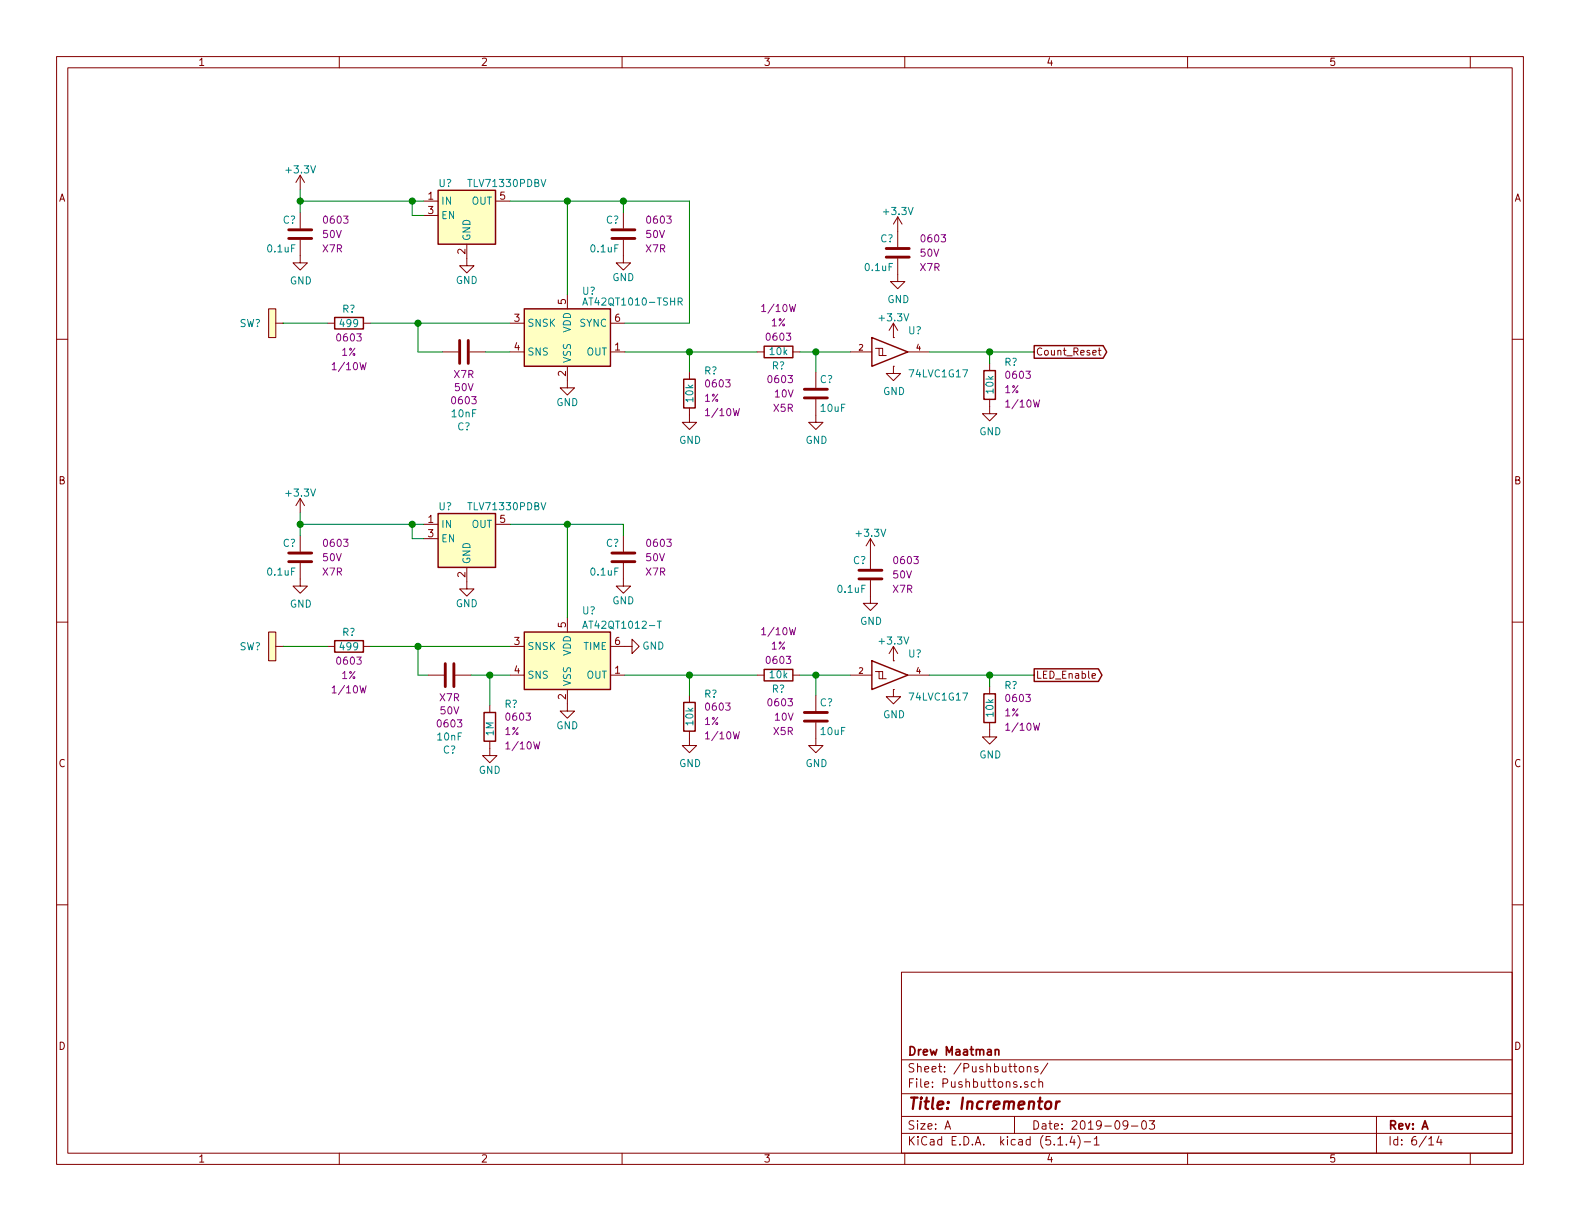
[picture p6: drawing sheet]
EESchema Schematic File Version 4
LIBS:Ultimate_Counter-cache
EELAYER 30 0
EELAYER END
$Descr A 11000 8500
encoding utf-8
Sheet 6 14
Title "Incrementor"
Date "2019-09-03"
Rev "A"
Comp "Drew Maatman"
Comment1 ""
Comment2 ""
Comment3 ""
Comment4 ""
$EndDescr
Text GLabel 7200 2450 2    50   Output ~ 0
Count_Reset
$Comp
L Sensor_Touch:AT42QT1010-TSHR U?
U 1 1
P 3950 2350
F 0 "U?" H 3850 2675 50  0000 R CNN
F 1 "AT42QT1010-TSHR" H 3850 2600 50  0000 R CNN
F 2 "TO_SOT_Packages_SMD:SOT-23-6" H 4000 2100 50  0001 L CNN
F 3 "http://ww1.microchip.com/downloads/en/DeviceDoc/Atmel-9541-AT42-QTouch-BSW-AT42QT1010_Datasheet.pdf" H 4220 2900 50  0001 C CNN
F 4 "AT42QT1010-TSHRCT-ND" H 3950 2350 50  0001 C CNN "Digi-Key PN"
	1    3950 2350
	-1   0    0    -1  
$EndComp
$Comp
L power:GND #PWR?
U 1 1
P 3950 2650
F 0 "#PWR?" H 3950 2400 50  0001 C CNN
F 1 "GND" H 3950 2500 50  0000 C CNN
F 2 "" H 3950 2650 50  0001 C CNN
F 3 "" H 3950 2650 50  0001 C CNN
	1    3950 2650
	-1   0    0    -1  
$EndComp
$Comp
L Custom_Library:C_Custom C?
U 1 1
P 3230 2450
AR Path="/5C1D5CD8/5DF399B0" Ref="C?"  Part="1" 
AR Path="/5C1D5CCA/5DF399B0" Ref="C?"  Part="1" 
AR Path="/5C1E3A0B/5DF399B0" Ref="C?"  Part="1" 
AR Path="/5C26E09A/5DF399B0" Ref="C?"  Part="1" 
AR Path="/5D739492/5DF399B0" Ref="C?"  Part="1" 
F 0 "C?" V 2706 2450 50  0000 C CNN
F 1 "10nF" V 2797 2450 50  0000 C CNN
F 2 "Capacitors_SMD:C_0603" H 3268 2300 50  0001 C CNN
F 3 "" H 3255 2550 50  0001 C CNN
F 4 "1276-1921-1-ND" H -1560 230 50  0001 C CNN "Digi-Key PN"
F 5 "0603" V 2888 2450 50  0000 C CNN "display_footprint"
F 6 "50V" V 2979 2450 50  0000 C CNN "Voltage"
F 7 "X7R" V 3070 2450 50  0000 C CNN "Dielectric"
	1    3230 2450
	0    1    -1   0   
$EndComp
Wire Wire Line
	3380 2450 3550 2450
$Comp
L Custom_Library:R_Custom R?
U 1 1
P 2430 2250
AR Path="/5C3165D8/5DF399BB" Ref="R?"  Part="1" 
AR Path="/5C26E09A/5DF399BB" Ref="R?"  Part="1" 
AR Path="/5D739492/5DF399BB" Ref="R?"  Part="1" 
F 0 "R?" V 2330 2250 50  0000 C CNN
F 1 "499" V 2430 2250 50  0000 C CNN
F 2 "Resistors_SMD:R_0603" H 2430 2250 50  0001 C CNN
F 3 "" H 2430 2250 50  0001 C CNN
F 4 "P499HCT-ND" H 2730 2650 60  0001 C CNN "Digi-Key PN"
F 5 "0603" V 2530 2250 50  0000 C CNN "display_footprint"
F 6 "1%" V 2630 2250 50  0000 C CNN "Tolerance"
F 7 "1/10W" V 2730 2250 50  0000 C CNN "Wattage"
	1    2430 2250
	0    -1   1    0   
$EndComp
Wire Wire Line
	2580 2250 2910 2250
Wire Wire Line
	3080 2450 2910 2450
Wire Wire Line
	2910 2450 2910 2250
Connection ~ 2910 2250
Wire Wire Line
	2910 2250 3550 2250
$Comp
L Custom_Library:Cap_Touch SW?
U 1 1
P 1970 2250
F 0 "SW?" V 1970 2400 50  0000 L CNN
F 1 "Cap_Touch" H 1970 2400 50  0001 C CNN
F 2 "Custom Footprints Library:Capacitive_Touch_Pad" H 1970 2250 60  0001 C CNN
F 3 "" H 1970 2250 60  0000 C CNN
	1    1970 2250
	0    -1   1    0   
$EndComp
Wire Wire Line
	1970 2250 2280 2250
$Comp
L Custom_Library:R_Custom R?
U 1 1
P 4800 2740
AR Path="/5D6B2673/5DF399D1" Ref="R?"  Part="1" 
AR Path="/5D784813/5DF399D1" Ref="R?"  Part="1" 
AR Path="/5D739492/5DF399D1" Ref="R?"  Part="1" 
F 0 "R?" H 4900 2900 50  0000 L CNN
F 1 "10k" V 4800 2670 50  0000 L CNN
F 2 "Resistors_SMD:R_0603" H 4800 2740 50  0001 C CNN
F 3 "" H 4800 2740 50  0001 C CNN
F 4 "0603" H 4900 2810 50  0000 L CNN "display_footprint"
F 5 "1%" H 4900 2710 50  0000 L CNN "Tolerance"
F 6 "1/10W" H 4900 2610 50  0000 L CNN "Wattage"
F 7 "RMCF0603FT10K0CT-ND" H 5100 3140 60  0001 C CNN "Digi-Key PN"
	1    4800 2740
	1    0    0    -1  
$EndComp
$Comp
L power:GND #PWR?
U 1 1
P 4800 2890
AR Path="/5D6B2673/5DF399D7" Ref="#PWR?"  Part="1" 
AR Path="/5D784813/5DF399D7" Ref="#PWR?"  Part="1" 
AR Path="/5D739492/5DF399D7" Ref="#PWR?"  Part="1" 
F 0 "#PWR?" H 4800 2640 50  0001 C CNN
F 1 "GND" H 4805 2717 50  0000 C CNN
F 2 "" H 4800 2890 50  0001 C CNN
F 3 "" H 4800 2890 50  0001 C CNN
	1    4800 2890
	1    0    0    -1  
$EndComp
Wire Wire Line
	4800 2590 4800 2450
Wire Wire Line
	4800 2450 4350 2450
$Comp
L Custom_Library:R_Custom R?
U 1 1
P 5420 2450
AR Path="/5C3165D8/5DF399E2" Ref="R?"  Part="1" 
AR Path="/5C26E09A/5DF399E2" Ref="R?"  Part="1" 
AR Path="/5D739492/5DF399E2" Ref="R?"  Part="1" 
F 0 "R?" V 5320 2450 50  0000 C CNN
F 1 "10k" V 5420 2450 50  0000 C CNN
F 2 "Resistors_SMD:R_0603" H 5420 2450 50  0001 C CNN
F 3 "" H 5420 2450 50  0001 C CNN
F 4 "0603" V 5520 2450 50  0000 C CNN "display_footprint"
F 5 "1%" V 5620 2450 50  0000 C CNN "Tolerance"
F 6 "1/10W" V 5720 2450 50  0000 C CNN "Wattage"
F 7 "RMCF0603FT10K0CT-ND" H 5420 2450 50  0001 C CNN "Digi-Key PN"
	1    5420 2450
	0    1    -1   0   
$EndComp
Wire Wire Line
	5270 2450 4800 2450
Connection ~ 4800 2450
$Comp
L Custom_Library:C_Custom C?
U 1 1
P 5680 2740
AR Path="/5C1D5CD8/5DF399EE" Ref="C?"  Part="1" 
AR Path="/5C1D5CCA/5DF399EE" Ref="C?"  Part="1" 
AR Path="/5C26E09A/5DF399EE" Ref="C?"  Part="1" 
AR Path="/5D739492/5DF399EE" Ref="C?"  Part="1" 
F 0 "C?" H 5705 2840 50  0000 L CNN
F 1 "10uF" H 5705 2640 50  0000 L CNN
F 2 "Capacitors_SMD:C_0603" H 5718 2590 50  0001 C CNN
F 3 "" H 5705 2840 50  0001 C CNN
F 4 "490-14372-1-ND" H 6105 3240 60  0001 C CNN "Digi-Key PN"
F 5 "0603" H 5530 2840 50  0000 R CNN "display_footprint"
F 6 "10V" H 5530 2740 50  0000 R CNN "Voltage"
F 7 "X5R" H 5530 2640 50  0000 R CNN "Dielectric"
	1    5680 2740
	1    0    0    -1  
$EndComp
$Comp
L power:GND #PWR?
U 1 1
P 5680 2890
AR Path="/5D6B2673/5DF399F4" Ref="#PWR?"  Part="1" 
AR Path="/5D784813/5DF399F4" Ref="#PWR?"  Part="1" 
AR Path="/5D739492/5DF399F4" Ref="#PWR?"  Part="1" 
F 0 "#PWR?" H 5680 2640 50  0001 C CNN
F 1 "GND" H 5685 2717 50  0000 C CNN
F 2 "" H 5680 2890 50  0001 C CNN
F 3 "" H 5680 2890 50  0001 C CNN
	1    5680 2890
	1    0    0    -1  
$EndComp
Wire Wire Line
	5680 2590 5680 2450
Wire Wire Line
	5680 2450 5570 2450
Wire Wire Line
	5920 2450 5680 2450
Connection ~ 5680 2450
$Comp
L power:GND #PWR?
U 1 1
P 6220 2550
AR Path="/5D6B2673/5DF399FE" Ref="#PWR?"  Part="1" 
AR Path="/5D784813/5DF399FE" Ref="#PWR?"  Part="1" 
AR Path="/5D739492/5DF399FE" Ref="#PWR?"  Part="1" 
F 0 "#PWR?" H 6220 2300 50  0001 C CNN
F 1 "GND" H 6225 2377 50  0000 C CNN
F 2 "" H 6220 2550 50  0001 C CNN
F 3 "" H 6220 2550 50  0001 C CNN
	1    6220 2550
	1    0    0    -1  
$EndComp
$Comp
L power:+3.3V #PWR?
U 1 1
P 6220 2350
F 0 "#PWR?" H 6220 2200 50  0001 C CNN
F 1 "+3.3V" H 6220 2490 50  0000 C CNN
F 2 "" H 6220 2350 50  0001 C CNN
F 3 "" H 6220 2350 50  0001 C CNN
	1    6220 2350
	1    0    0    -1  
$EndComp
$Comp
L Custom_Library:74LVC1G17_Power U?
U 1 1
P 6220 2450
F 0 "U?" H 6320 2600 50  0000 L CNN
F 1 "74LVC1G17" H 6320 2300 50  0000 L CNN
F 2 "TO_SOT_Packages_SMD:SOT-353_SC-70-5" H 6220 2450 50  0001 C CNN
F 3 "http://www.ti.com/lit/sg/scyt129e/scyt129e.pdf" H 6320 2600 50  0001 C CNN
F 4 "296-11934-1-ND" H 6220 2450 50  0001 C CNN "Digi-Key PN"
	1    6220 2450
	1    0    0    -1  
$EndComp
$Comp
L Custom_Library:C_Custom C?
U 1 1
P 6250 1760
AR Path="/5C1D5CD8/5DF39A15" Ref="C?"  Part="1" 
AR Path="/5C1D5CCA/5DF39A15" Ref="C?"  Part="1" 
AR Path="/5C26E09A/5DF39A15" Ref="C?"  Part="1" 
AR Path="/5D739492/5DF39A15" Ref="C?"  Part="1" 
F 0 "C?" H 6275 1860 50  0000 L CNN
F 1 "0.1uF" H 6275 1660 50  0000 L CNN
F 2 "Capacitors_SMD:C_0603" H 6288 1610 50  0001 C CNN
F 3 "" H 6275 1860 50  0001 C CNN
F 4 "311-1344-1-ND" H 6675 2260 60  0001 C CNN "Digi-Key PN"
F 5 "0603" H 6100 1860 50  0000 R CNN "display_footprint"
F 6 "50V" H 6100 1760 50  0000 R CNN "Voltage"
F 7 "X7R" H 6100 1660 50  0000 R CNN "Dielectric"
	1    6250 1760
	-1   0    0    -1  
$EndComp
$Comp
L power:GND #PWR?
U 1 1
P 6250 1910
AR Path="/5D6B2673/5DF39A1B" Ref="#PWR?"  Part="1" 
AR Path="/5D784813/5DF39A1B" Ref="#PWR?"  Part="1" 
AR Path="/5D739492/5DF39A1B" Ref="#PWR?"  Part="1" 
F 0 "#PWR?" H 6250 1660 50  0001 C CNN
F 1 "GND" H 6255 1737 50  0000 C CNN
F 2 "" H 6250 1910 50  0001 C CNN
F 3 "" H 6250 1910 50  0001 C CNN
	1    6250 1910
	1    0    0    -1  
$EndComp
$Comp
L power:+3.3V #PWR?
U 1 1
P 6250 1610
F 0 "#PWR?" H 6250 1460 50  0001 C CNN
F 1 "+3.3V" H 6250 1750 50  0000 C CNN
F 2 "" H 6250 1610 50  0001 C CNN
F 3 "" H 6250 1610 50  0001 C CNN
	1    6250 1610
	1    0    0    -1  
$EndComp
$Comp
L Regulator_Linear:TLV71330PDBV U?
U 1 1
P 3250 1500
F 0 "U?" H 3100 1725 50  0000 C CNN
F 1 "TLV71330PDBV" H 3250 1725 50  0000 L CNN
F 2 "Package_TO_SOT_SMD:SOT-23-5" H 3250 1800 50  0001 C CIN
F 3 "http://www.ti.com/lit/ds/symlink/tlv713p.pdf" H 3250 1500 50  0001 C CNN
F 4 "296-40658-1-ND" H 3250 1500 50  0001 C CNN "Digi-Key PN"
	1    3250 1500
	1    0    0    -1  
$EndComp
$Comp
L power:GND #PWR?
U 1 1
P 3250 1800
F 0 "#PWR?" H 3250 1550 50  0001 C CNN
F 1 "GND" H 3250 1650 50  0000 C CNN
F 2 "" H 3250 1800 50  0001 C CNN
F 3 "" H 3250 1800 50  0001 C CNN
	1    3250 1800
	1    0    0    -1  
$EndComp
Wire Wire Line
	3550 1400 3950 1400
$Comp
L Custom_Library:C_Custom C?
U 1 1
P 4340 1630
AR Path="/5C1D5CD8/5DF39A38" Ref="C?"  Part="1" 
AR Path="/5C1D5CCA/5DF39A38" Ref="C?"  Part="1" 
AR Path="/5C26E09A/5DF39A38" Ref="C?"  Part="1" 
AR Path="/5D739492/5DF39A38" Ref="C?"  Part="1" 
F 0 "C?" H 4365 1730 50  0000 L CNN
F 1 "0.1uF" H 4365 1530 50  0000 L CNN
F 2 "Capacitors_SMD:C_0603" H 4378 1480 50  0001 C CNN
F 3 "" H 4365 1730 50  0001 C CNN
F 4 "311-1344-1-ND" H 4765 2130 60  0001 C CNN "Digi-Key PN"
F 5 "0603" H 4190 1730 50  0000 R CNN "display_footprint"
F 6 "50V" H 4190 1630 50  0000 R CNN "Voltage"
F 7 "X7R" H 4190 1530 50  0000 R CNN "Dielectric"
	1    4340 1630
	-1   0    0    -1  
$EndComp
Connection ~ 3950 1400
Wire Wire Line
	4350 2250 4800 2250
Wire Wire Line
	4800 1400 4340 1400
$Comp
L Custom_Library:C_Custom C?
U 1 1
P 2090 1630
AR Path="/5C1D5CD8/5DF39A45" Ref="C?"  Part="1" 
AR Path="/5C1D5CCA/5DF39A45" Ref="C?"  Part="1" 
AR Path="/5C26E09A/5DF39A45" Ref="C?"  Part="1" 
AR Path="/5D739492/5DF39A45" Ref="C?"  Part="1" 
F 0 "C?" H 2115 1730 50  0000 L CNN
F 1 "0.1uF" H 2115 1530 50  0000 L CNN
F 2 "Capacitors_SMD:C_0603" H 2128 1480 50  0001 C CNN
F 3 "" H 2115 1730 50  0001 C CNN
F 4 "311-1344-1-ND" H 2515 2130 60  0001 C CNN "Digi-Key PN"
F 5 "0603" H 1940 1730 50  0000 R CNN "display_footprint"
F 6 "50V" H 1940 1630 50  0000 R CNN "Voltage"
F 7 "X7R" H 1940 1530 50  0000 R CNN "Dielectric"
	1    2090 1630
	-1   0    0    -1  
$EndComp
Wire Wire Line
	2090 1480 2090 1400
$Comp
L power:GND #PWR?
U 1 1
P 2090 1780
AR Path="/5D6B2673/5DF39A4C" Ref="#PWR?"  Part="1" 
AR Path="/5D784813/5DF39A4C" Ref="#PWR?"  Part="1" 
AR Path="/5D739492/5DF39A4C" Ref="#PWR?"  Part="1" 
F 0 "#PWR?" H 2090 1530 50  0001 C CNN
F 1 "GND" H 2095 1607 50  0000 C CNN
F 2 "" H 2090 1780 50  0001 C CNN
F 3 "" H 2090 1780 50  0001 C CNN
	1    2090 1780
	1    0    0    -1  
$EndComp
Wire Wire Line
	2950 1400 2870 1400
Wire Wire Line
	2950 1500 2870 1500
Wire Wire Line
	2870 1500 2870 1400
Connection ~ 2870 1400
Wire Wire Line
	2870 1400 2090 1400
$Comp
L power:+3.3V #PWR?
U 1 1
P 2090 1320
F 0 "#PWR?" H 2090 1170 50  0001 C CNN
F 1 "+3.3V" H 2090 1460 50  0000 C CNN
F 2 "" H 2090 1320 50  0001 C CNN
F 3 "" H 2090 1320 50  0001 C CNN
	1    2090 1320
	1    0    0    -1  
$EndComp
Wire Wire Line
	2090 1320 2090 1400
Connection ~ 2090 1400
$Comp
L power:GND #PWR?
U 1 1
P 4340 1780
F 0 "#PWR?" H 4340 1530 50  0001 C CNN
F 1 "GND" H 4340 1630 50  0000 C CNN
F 2 "" H 4340 1780 50  0001 C CNN
F 3 "" H 4340 1780 50  0001 C CNN
	1    4340 1780
	1    0    0    -1  
$EndComp
Wire Wire Line
	3950 1400 3950 2050
Wire Wire Line
	4800 1400 4800 2250
Wire Wire Line
	4340 1480 4340 1400
Connection ~ 4340 1400
Wire Wire Line
	4340 1400 3950 1400
$Comp
L power:GND #PWR?
U 1 1
P 6890 2830
AR Path="/5D6B2673/5DEF1716" Ref="#PWR?"  Part="1" 
AR Path="/5D739492/5DEF1716" Ref="#PWR?"  Part="1" 
F 0 "#PWR?" H 6890 2580 50  0001 C CNN
F 1 "GND" H 6895 2657 50  0000 C CNN
F 2 "" H 6890 2830 50  0001 C CNN
F 3 "" H 6890 2830 50  0001 C CNN
	1    6890 2830
	1    0    0    -1  
$EndComp
$Comp
L Custom_Library:R_Custom R?
U 1 1
P 6890 2680
AR Path="/5D6B2673/5DEF1720" Ref="R?"  Part="1" 
AR Path="/5D739492/5DEF1720" Ref="R?"  Part="1" 
F 0 "R?" H 6990 2840 50  0000 L CNN
F 1 "10k" V 6890 2610 50  0000 L CNN
F 2 "Resistors_SMD:R_0603" H 6890 2680 50  0001 C CNN
F 3 "" H 6890 2680 50  0001 C CNN
F 4 "0603" H 6990 2750 50  0000 L CNN "display_footprint"
F 5 "1%" H 6990 2650 50  0000 L CNN "Tolerance"
F 6 "1/10W" H 6990 2550 50  0000 L CNN "Wattage"
F 7 "RMCF0603FT10K0CT-ND" H 7190 3080 60  0001 C CNN "Digi-Key PN"
	1    6890 2680
	1    0    0    -1  
$EndComp
Wire Wire Line
	6890 2530 6890 2450
Wire Wire Line
	6890 2450 6470 2450
Wire Wire Line
	6890 2450 7200 2450
Connection ~ 6890 2450
$Comp
L power:GND #PWR?
U 1 1
P 3950 4900
F 0 "#PWR?" H 3950 4650 50  0001 C CNN
F 1 "GND" H 3950 4750 50  0000 C CNN
F 2 "" H 3950 4900 50  0001 C CNN
F 3 "" H 3950 4900 50  0001 C CNN
	1    3950 4900
	-1   0    0    -1  
$EndComp
$Comp
L Custom_Library:C_Custom C?
U 1 1
P 3130 4700
AR Path="/5C1D5CD8/5E03B205" Ref="C?"  Part="1" 
AR Path="/5C1D5CCA/5E03B205" Ref="C?"  Part="1" 
AR Path="/5C1E3A0B/5E03B205" Ref="C?"  Part="1" 
AR Path="/5C26E09A/5E03B205" Ref="C?"  Part="1" 
AR Path="/5D739492/5E03B205" Ref="C?"  Part="1" 
F 0 "C?" V 2606 4700 50  0000 C CNN
F 1 "10nF" V 2697 4700 50  0000 C CNN
F 2 "Capacitors_SMD:C_0603" H 3168 4550 50  0001 C CNN
F 3 "" H 3155 4800 50  0001 C CNN
F 4 "1276-1921-1-ND" H -1660 2480 50  0001 C CNN "Digi-Key PN"
F 5 "0603" V 2788 4700 50  0000 C CNN "display_footprint"
F 6 "50V" V 2879 4700 50  0000 C CNN "Voltage"
F 7 "X7R" V 2970 4700 50  0000 C CNN "Dielectric"
	1    3130 4700
	0    1    -1   0   
$EndComp
Wire Wire Line
	3280 4700 3410 4700
$Comp
L Custom_Library:R_Custom R?
U 1 1
P 2430 4500
AR Path="/5C3165D8/5E03B214" Ref="R?"  Part="1" 
AR Path="/5C26E09A/5E03B214" Ref="R?"  Part="1" 
AR Path="/5D739492/5E03B214" Ref="R?"  Part="1" 
F 0 "R?" V 2330 4500 50  0000 C CNN
F 1 "499" V 2430 4500 50  0000 C CNN
F 2 "Resistors_SMD:R_0603" H 2430 4500 50  0001 C CNN
F 3 "" H 2430 4500 50  0001 C CNN
F 4 "P499HCT-ND" H 2730 4900 60  0001 C CNN "Digi-Key PN"
F 5 "0603" V 2530 4500 50  0000 C CNN "display_footprint"
F 6 "1%" V 2630 4500 50  0000 C CNN "Tolerance"
F 7 "1/10W" V 2730 4500 50  0000 C CNN "Wattage"
	1    2430 4500
	0    -1   1    0   
$EndComp
Wire Wire Line
	2580 4500 2910 4500
Wire Wire Line
	2980 4700 2910 4700
Wire Wire Line
	2910 4700 2910 4500
Connection ~ 2910 4500
Wire Wire Line
	2910 4500 3550 4500
$Comp
L Custom_Library:Cap_Touch SW?
U 1 1
P 1970 4500
F 0 "SW?" V 1970 4650 50  0000 L CNN
F 1 "Cap_Touch" H 1970 4650 50  0001 C CNN
F 2 "Custom Footprints Library:Capacitive_Touch_Pad" H 1970 4500 60  0001 C CNN
F 3 "" H 1970 4500 60  0000 C CNN
	1    1970 4500
	0    -1   1    0   
$EndComp
Wire Wire Line
	1970 4500 2280 4500
$Comp
L Regulator_Linear:TLV71330PDBV U?
U 1 1
P 3250 3750
F 0 "U?" H 3100 3975 50  0000 C CNN
F 1 "TLV71330PDBV" H 3250 3975 50  0000 L CNN
F 2 "Package_TO_SOT_SMD:SOT-23-5" H 3250 4050 50  0001 C CIN
F 3 "http://www.ti.com/lit/ds/symlink/tlv713p.pdf" H 3250 3750 50  0001 C CNN
F 4 "296-40658-1-ND" H 3250 3750 50  0001 C CNN "Digi-Key PN"
	1    3250 3750
	1    0    0    -1  
$EndComp
$Comp
L power:GND #PWR?
U 1 1
P 3250 4050
F 0 "#PWR?" H 3250 3800 50  0001 C CNN
F 1 "GND" H 3250 3900 50  0000 C CNN
F 2 "" H 3250 4050 50  0001 C CNN
F 3 "" H 3250 4050 50  0001 C CNN
	1    3250 4050
	1    0    0    -1  
$EndComp
Wire Wire Line
	3550 3650 3950 3650
$Comp
L Custom_Library:C_Custom C?
U 1 1
P 4340 3880
AR Path="/5C1D5CD8/5E03B2CF" Ref="C?"  Part="1" 
AR Path="/5C1D5CCA/5E03B2CF" Ref="C?"  Part="1" 
AR Path="/5C26E09A/5E03B2CF" Ref="C?"  Part="1" 
AR Path="/5D739492/5E03B2CF" Ref="C?"  Part="1" 
F 0 "C?" H 4365 3980 50  0000 L CNN
F 1 "0.1uF" H 4365 3780 50  0000 L CNN
F 2 "Capacitors_SMD:C_0603" H 4378 3730 50  0001 C CNN
F 3 "" H 4365 3980 50  0001 C CNN
F 4 "311-1344-1-ND" H 4765 4380 60  0001 C CNN "Digi-Key PN"
F 5 "0603" H 4190 3980 50  0000 R CNN "display_footprint"
F 6 "50V" H 4190 3880 50  0000 R CNN "Voltage"
F 7 "X7R" H 4190 3780 50  0000 R CNN "Dielectric"
	1    4340 3880
	-1   0    0    -1  
$EndComp
Connection ~ 3950 3650
$Comp
L Custom_Library:C_Custom C?
U 1 1
P 2090 3880
AR Path="/5C1D5CD8/5E03B2E0" Ref="C?"  Part="1" 
AR Path="/5C1D5CCA/5E03B2E0" Ref="C?"  Part="1" 
AR Path="/5C26E09A/5E03B2E0" Ref="C?"  Part="1" 
AR Path="/5D739492/5E03B2E0" Ref="C?"  Part="1" 
F 0 "C?" H 2115 3980 50  0000 L CNN
F 1 "0.1uF" H 2115 3780 50  0000 L CNN
F 2 "Capacitors_SMD:C_0603" H 2128 3730 50  0001 C CNN
F 3 "" H 2115 3980 50  0001 C CNN
F 4 "311-1344-1-ND" H 2515 4380 60  0001 C CNN "Digi-Key PN"
F 5 "0603" H 1940 3980 50  0000 R CNN "display_footprint"
F 6 "50V" H 1940 3880 50  0000 R CNN "Voltage"
F 7 "X7R" H 1940 3780 50  0000 R CNN "Dielectric"
	1    2090 3880
	-1   0    0    -1  
$EndComp
Wire Wire Line
	2090 3730 2090 3650
$Comp
L power:GND #PWR?
U 1 1
P 2090 4030
AR Path="/5D6B2673/5E03B2EB" Ref="#PWR?"  Part="1" 
AR Path="/5D784813/5E03B2EB" Ref="#PWR?"  Part="1" 
AR Path="/5D739492/5E03B2EB" Ref="#PWR?"  Part="1" 
F 0 "#PWR?" H 2090 3780 50  0001 C CNN
F 1 "GND" H 2095 3857 50  0000 C CNN
F 2 "" H 2090 4030 50  0001 C CNN
F 3 "" H 2090 4030 50  0001 C CNN
	1    2090 4030
	1    0    0    -1  
$EndComp
Wire Wire Line
	2950 3650 2870 3650
Wire Wire Line
	2950 3750 2870 3750
Wire Wire Line
	2870 3750 2870 3650
Connection ~ 2870 3650
Wire Wire Line
	2870 3650 2090 3650
$Comp
L power:+3.3V #PWR?
U 1 1
P 2090 3570
F 0 "#PWR?" H 2090 3420 50  0001 C CNN
F 1 "+3.3V" H 2090 3710 50  0000 C CNN
F 2 "" H 2090 3570 50  0001 C CNN
F 3 "" H 2090 3570 50  0001 C CNN
	1    2090 3570
	1    0    0    -1  
$EndComp
Wire Wire Line
	2090 3570 2090 3650
Connection ~ 2090 3650
$Comp
L power:GND #PWR?
U 1 1
P 4340 4030
F 0 "#PWR?" H 4340 3780 50  0001 C CNN
F 1 "GND" H 4340 3880 50  0000 C CNN
F 2 "" H 4340 4030 50  0001 C CNN
F 3 "" H 4340 4030 50  0001 C CNN
	1    4340 4030
	1    0    0    -1  
$EndComp
Wire Wire Line
	3950 3650 3950 4300
Wire Wire Line
	4340 3730 4340 3650
Wire Wire Line
	4340 3650 3950 3650
$Comp
L Sensor_Touch:AT42QT1012-T U?
U 1 1
P 3950 4600
F 0 "U?" H 3850 4950 50  0000 R CNN
F 1 "AT42QT1012-T" H 3850 4850 50  0000 R CNN
F 2 "Package_TO_SOT_SMD:SOT-23-6" H 3950 4600 50  0001 C CNN
F 3 "http://ww1.microchip.com/downloads/en/DeviceDoc/40001948A.pdf" H 3950 4600 50  0001 C CNN
	1    3950 4600
	-1   0    0    -1  
$EndComp
$Comp
L power:GND #PWR?
U 1 1
P 4350 4500
F 0 "#PWR?" H 4350 4250 50  0001 C CNN
F 1 "GND" V 4350 4380 50  0000 R CNN
F 2 "" H 4350 4500 50  0001 C CNN
F 3 "" H 4350 4500 50  0001 C CNN
	1    4350 4500
	0    -1   -1   0   
$EndComp
$Comp
L Custom_Library:R_Custom R?
U 1 1
P 3410 5060
AR Path="/5D6B2673/5E05452B" Ref="R?"  Part="1" 
AR Path="/5D784813/5E05452B" Ref="R?"  Part="1" 
AR Path="/5D739492/5E05452B" Ref="R?"  Part="1" 
F 0 "R?" H 3510 5220 50  0000 L CNN
F 1 "1M" V 3410 4990 50  0000 L CNN
F 2 "Resistors_SMD:R_0603" H 3410 5060 50  0001 C CNN
F 3 "" H 3410 5060 50  0001 C CNN
F 4 "0603" H 3510 5130 50  0000 L CNN "display_footprint"
F 5 "1%" H 3510 5030 50  0000 L CNN "Tolerance"
F 6 "1/10W" H 3510 4930 50  0000 L CNN "Wattage"
	1    3410 5060
	1    0    0    -1  
$EndComp
Wire Wire Line
	3410 4910 3410 4700
Connection ~ 3410 4700
Wire Wire Line
	3410 4700 3550 4700
$Comp
L power:GND #PWR?
U 1 1
P 3410 5210
F 0 "#PWR?" H 3410 4960 50  0001 C CNN
F 1 "GND" H 3410 5060 50  0000 C CNN
F 2 "" H 3410 5210 50  0001 C CNN
F 3 "" H 3410 5210 50  0001 C CNN
	1    3410 5210
	-1   0    0    -1  
$EndComp
$Comp
L Custom_Library:R_Custom R?
U 1 1
P 4800 4990
AR Path="/5D6B2673/5E05A961" Ref="R?"  Part="1" 
AR Path="/5D784813/5E05A961" Ref="R?"  Part="1" 
AR Path="/5D739492/5E05A961" Ref="R?"  Part="1" 
F 0 "R?" H 4900 5150 50  0000 L CNN
F 1 "10k" V 4800 4920 50  0000 L CNN
F 2 "Resistors_SMD:R_0603" H 4800 4990 50  0001 C CNN
F 3 "" H 4800 4990 50  0001 C CNN
F 4 "0603" H 4900 5060 50  0000 L CNN "display_footprint"
F 5 "1%" H 4900 4960 50  0000 L CNN "Tolerance"
F 6 "1/10W" H 4900 4860 50  0000 L CNN "Wattage"
F 7 "RMCF0603FT10K0CT-ND" H 5100 5390 60  0001 C CNN "Digi-Key PN"
	1    4800 4990
	1    0    0    -1  
$EndComp
$Comp
L power:GND #PWR?
U 1 1
P 4800 5140
AR Path="/5D6B2673/5E05A967" Ref="#PWR?"  Part="1" 
AR Path="/5D784813/5E05A967" Ref="#PWR?"  Part="1" 
AR Path="/5D739492/5E05A967" Ref="#PWR?"  Part="1" 
F 0 "#PWR?" H 4800 4890 50  0001 C CNN
F 1 "GND" H 4805 4967 50  0000 C CNN
F 2 "" H 4800 5140 50  0001 C CNN
F 3 "" H 4800 5140 50  0001 C CNN
	1    4800 5140
	1    0    0    -1  
$EndComp
Wire Wire Line
	4800 4840 4800 4700
Wire Wire Line
	4800 4700 4350 4700
$Comp
L Custom_Library:R_Custom R?
U 1 1
P 5420 4700
AR Path="/5C3165D8/5E05A973" Ref="R?"  Part="1" 
AR Path="/5C26E09A/5E05A973" Ref="R?"  Part="1" 
AR Path="/5D739492/5E05A973" Ref="R?"  Part="1" 
F 0 "R?" V 5320 4700 50  0000 C CNN
F 1 "10k" V 5420 4700 50  0000 C CNN
F 2 "Resistors_SMD:R_0603" H 5420 4700 50  0001 C CNN
F 3 "" H 5420 4700 50  0001 C CNN
F 4 "0603" V 5520 4700 50  0000 C CNN "display_footprint"
F 5 "1%" V 5620 4700 50  0000 C CNN "Tolerance"
F 6 "1/10W" V 5720 4700 50  0000 C CNN "Wattage"
F 7 "RMCF0603FT10K0CT-ND" H 5420 4700 50  0001 C CNN "Digi-Key PN"
	1    5420 4700
	0    1    -1   0   
$EndComp
Wire Wire Line
	5270 4700 4800 4700
Connection ~ 4800 4700
$Comp
L Custom_Library:C_Custom C?
U 1 1
P 5680 4990
AR Path="/5C1D5CD8/5E05A97F" Ref="C?"  Part="1" 
AR Path="/5C1D5CCA/5E05A97F" Ref="C?"  Part="1" 
AR Path="/5C26E09A/5E05A97F" Ref="C?"  Part="1" 
AR Path="/5D739492/5E05A97F" Ref="C?"  Part="1" 
F 0 "C?" H 5705 5090 50  0000 L CNN
F 1 "10uF" H 5705 4890 50  0000 L CNN
F 2 "Capacitors_SMD:C_0603" H 5718 4840 50  0001 C CNN
F 3 "" H 5705 5090 50  0001 C CNN
F 4 "490-14372-1-ND" H 6105 5490 60  0001 C CNN "Digi-Key PN"
F 5 "0603" H 5530 5090 50  0000 R CNN "display_footprint"
F 6 "10V" H 5530 4990 50  0000 R CNN "Voltage"
F 7 "X5R" H 5530 4890 50  0000 R CNN "Dielectric"
	1    5680 4990
	1    0    0    -1  
$EndComp
$Comp
L power:GND #PWR?
U 1 1
P 5680 5140
AR Path="/5D6B2673/5E05A985" Ref="#PWR?"  Part="1" 
AR Path="/5D784813/5E05A985" Ref="#PWR?"  Part="1" 
AR Path="/5D739492/5E05A985" Ref="#PWR?"  Part="1" 
F 0 "#PWR?" H 5680 4890 50  0001 C CNN
F 1 "GND" H 5685 4967 50  0000 C CNN
F 2 "" H 5680 5140 50  0001 C CNN
F 3 "" H 5680 5140 50  0001 C CNN
	1    5680 5140
	1    0    0    -1  
$EndComp
Wire Wire Line
	5680 4840 5680 4700
Wire Wire Line
	5680 4700 5570 4700
Wire Wire Line
	5920 4700 5680 4700
Connection ~ 5680 4700
$Comp
L power:GND #PWR?
U 1 1
P 6220 4800
AR Path="/5D6B2673/5E05A98F" Ref="#PWR?"  Part="1" 
AR Path="/5D784813/5E05A98F" Ref="#PWR?"  Part="1" 
AR Path="/5D739492/5E05A98F" Ref="#PWR?"  Part="1" 
F 0 "#PWR?" H 6220 4550 50  0001 C CNN
F 1 "GND" H 6225 4627 50  0000 C CNN
F 2 "" H 6220 4800 50  0001 C CNN
F 3 "" H 6220 4800 50  0001 C CNN
	1    6220 4800
	1    0    0    -1  
$EndComp
$Comp
L power:+3.3V #PWR?
U 1 1
P 6220 4600
F 0 "#PWR?" H 6220 4450 50  0001 C CNN
F 1 "+3.3V" H 6220 4740 50  0000 C CNN
F 2 "" H 6220 4600 50  0001 C CNN
F 3 "" H 6220 4600 50  0001 C CNN
	1    6220 4600
	1    0    0    -1  
$EndComp
$Comp
L Custom_Library:74LVC1G17_Power U?
U 1 1
P 6220 4700
F 0 "U?" H 6320 4850 50  0000 L CNN
F 1 "74LVC1G17" H 6320 4550 50  0000 L CNN
F 2 "TO_SOT_Packages_SMD:SOT-353_SC-70-5" H 6220 4700 50  0001 C CNN
F 3 "http://www.ti.com/lit/sg/scyt129e/scyt129e.pdf" H 6320 4850 50  0001 C CNN
F 4 "296-11934-1-ND" H 6220 4700 50  0001 C CNN "Digi-Key PN"
	1    6220 4700
	1    0    0    -1  
$EndComp
$Comp
L power:GND #PWR?
U 1 1
P 6890 5080
AR Path="/5D6B2673/5E05A9A2" Ref="#PWR?"  Part="1" 
AR Path="/5D739492/5E05A9A2" Ref="#PWR?"  Part="1" 
F 0 "#PWR?" H 6890 4830 50  0001 C CNN
F 1 "GND" H 6895 4907 50  0000 C CNN
F 2 "" H 6890 5080 50  0001 C CNN
F 3 "" H 6890 5080 50  0001 C CNN
	1    6890 5080
	1    0    0    -1  
$EndComp
$Comp
L Custom_Library:R_Custom R?
U 1 1
P 6890 4930
AR Path="/5D6B2673/5E05A9AC" Ref="R?"  Part="1" 
AR Path="/5D739492/5E05A9AC" Ref="R?"  Part="1" 
F 0 "R?" H 6990 5090 50  0000 L CNN
F 1 "10k" V 6890 4860 50  0000 L CNN
F 2 "Resistors_SMD:R_0603" H 6890 4930 50  0001 C CNN
F 3 "" H 6890 4930 50  0001 C CNN
F 4 "0603" H 6990 5000 50  0000 L CNN "display_footprint"
F 5 "1%" H 6990 4900 50  0000 L CNN "Tolerance"
F 6 "1/10W" H 6990 4800 50  0000 L CNN "Wattage"
F 7 "RMCF0603FT10K0CT-ND" H 7190 5330 60  0001 C CNN "Digi-Key PN"
	1    6890 4930
	1    0    0    -1  
$EndComp
Wire Wire Line
	6890 4780 6890 4700
Wire Wire Line
	6890 4700 6470 4700
Wire Wire Line
	6890 4700 7200 4700
Connection ~ 6890 4700
$Comp
L Custom_Library:C_Custom C?
U 1 1
P 6060 4000
AR Path="/5C1D5CD8/5E05CA19" Ref="C?"  Part="1" 
AR Path="/5C1D5CCA/5E05CA19" Ref="C?"  Part="1" 
AR Path="/5C26E09A/5E05CA19" Ref="C?"  Part="1" 
AR Path="/5D739492/5E05CA19" Ref="C?"  Part="1" 
F 0 "C?" H 6085 4100 50  0000 L CNN
F 1 "0.1uF" H 6085 3900 50  0000 L CNN
F 2 "Capacitors_SMD:C_0603" H 6098 3850 50  0001 C CNN
F 3 "" H 6085 4100 50  0001 C CNN
F 4 "311-1344-1-ND" H 6485 4500 60  0001 C CNN "Digi-Key PN"
F 5 "0603" H 5910 4100 50  0000 R CNN "display_footprint"
F 6 "50V" H 5910 4000 50  0000 R CNN "Voltage"
F 7 "X7R" H 5910 3900 50  0000 R CNN "Dielectric"
	1    6060 4000
	-1   0    0    -1  
$EndComp
$Comp
L power:GND #PWR?
U 1 1
P 6060 4150
AR Path="/5D6B2673/5E05CA1F" Ref="#PWR?"  Part="1" 
AR Path="/5D784813/5E05CA1F" Ref="#PWR?"  Part="1" 
AR Path="/5D739492/5E05CA1F" Ref="#PWR?"  Part="1" 
F 0 "#PWR?" H 6060 3900 50  0001 C CNN
F 1 "GND" H 6065 3977 50  0000 C CNN
F 2 "" H 6060 4150 50  0001 C CNN
F 3 "" H 6060 4150 50  0001 C CNN
	1    6060 4150
	1    0    0    -1  
$EndComp
$Comp
L power:+3.3V #PWR?
U 1 1
P 6060 3850
F 0 "#PWR?" H 6060 3700 50  0001 C CNN
F 1 "+3.3V" H 6060 3990 50  0000 C CNN
F 2 "" H 6060 3850 50  0001 C CNN
F 3 "" H 6060 3850 50  0001 C CNN
	1    6060 3850
	1    0    0    -1  
$EndComp
Text GLabel 7200 4700 2    50   Output ~ 0
LED_Enable
$EndSCHEMATC
